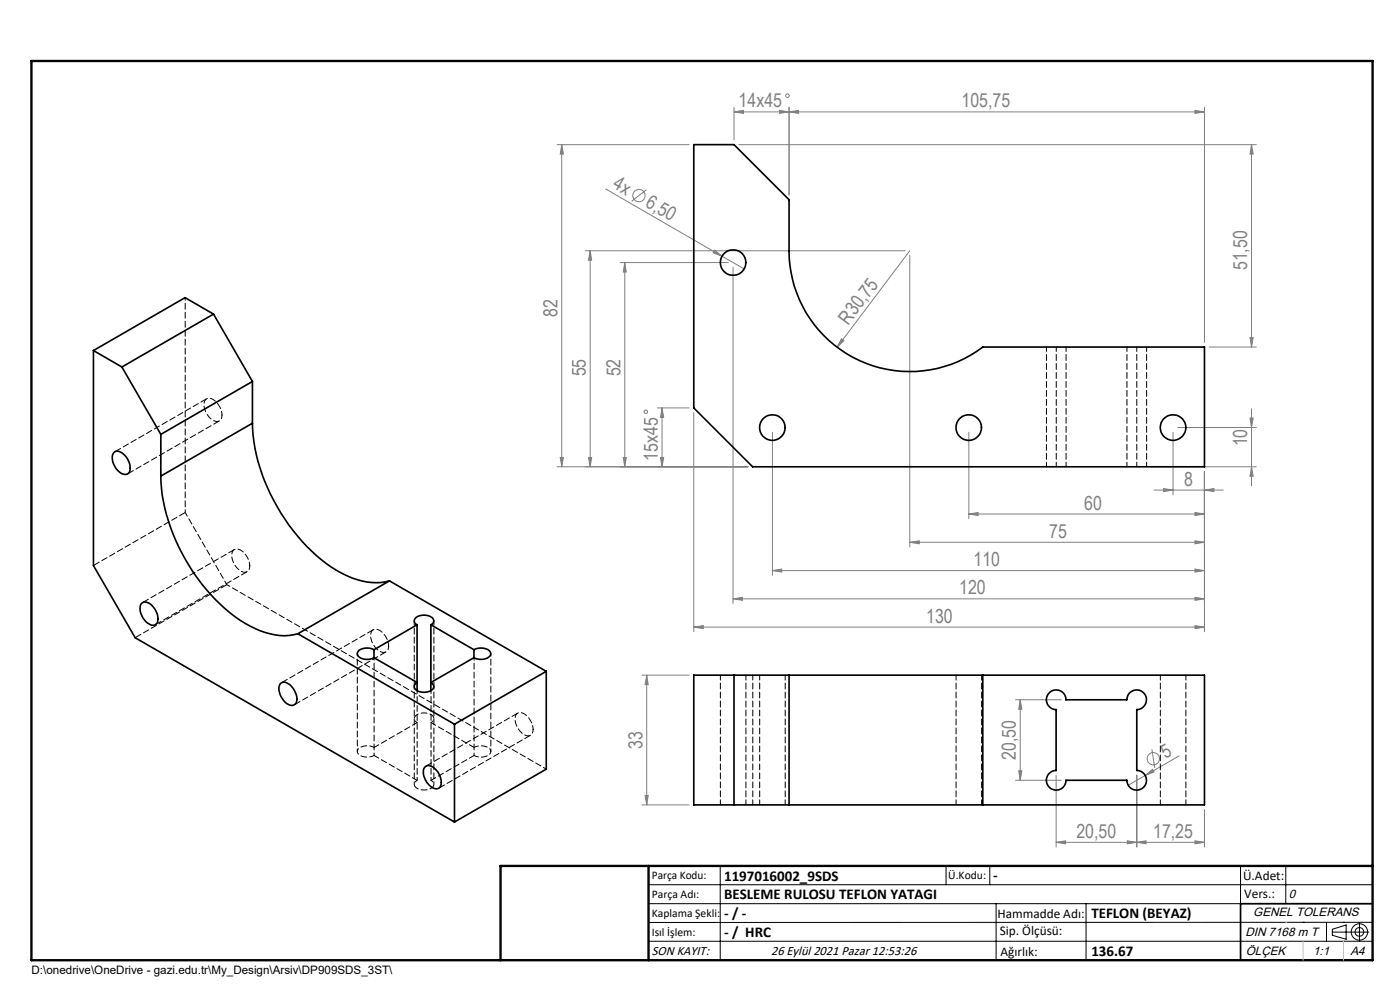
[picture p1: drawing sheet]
<svg xmlns="http://www.w3.org/2000/svg" width="297mm" height="210mm" viewBox="0 0 297 210" stroke-linecap="round" stroke-linejoin="round" font-family="sans-serif">
<g fill="none" stroke="#808080" stroke-width=".21">
<path d="M118.2 30.7h28M119.2 30.7l.3 2h-.6zM119.2 30.7v68.3M155.7 23.7l2-.3v.7zM155.7 22.7v7M155.7 23.7h99.8M156.7 30.7h109.8M165.4 23.4l2 .3-2 .4zM167.4 22.7v18.7M167.4 23.7l2-.3v.7zM253.5 23.4l2 .3-2 .4zM255.5 22.7v49.9"/>
<path d="M265.5 30.7l.4 2h-.7zM265.5 30.7v42.9M124.2 53.2h67.8M125.2 53.2v45.8M125.2 53.2l.3 2h-.7zM128.5 40.1l24.7 14.3M131.6 55.7h22.9M132.5 55.7v43.3M132.5 55.7l.4 2h-.7zM137.1 40.2l-3.1 2.5M151.6 53l1.6 1.4-1.9-.8zM153.2 54.4l4.7 2.6"/>
<path d="M155.5 56.7v71.3M193 53.2l-15.4 20.5M193 54.2v61.8M178.5 71.9l.5 .3-1.4 1.5zM256.5 73.6h10M265.2 71.6h.7l-.4 2zM118.2 99h40.5M118.9 97h.6l-.3 2zM124.8 97h.7l-.3 2zM132.2 97h.7l-.4 2zM139.5 86.5h6.7M140.1 97h.7l-.4 2z"/>
<path d="M140.4 86.5l.4 2h-.7zM140.4 86.5v12.5M147.2 87.5v46.5M163.9 91.7v30.3M205.5 91.7v18.3M244.2 99h22.3M248.8 91.7v13.3M249.8 90.7h16.7M265.2 88.7h.7l-.4 2zM265.5 99l.4 2h-.7zM265.5 86.7v16.3M193 115l2-.3v.6z"/>
<path d="M193 115h62.5M205.5 109l2-.3v.7zM205.5 109h50M244.9 104h14.6M246.8 103.6l2 .4-2 .3zM253.5 108.7l2 .3-2 .4zM253.5 114.7l2 .3-2 .3zM255.5 104l2-.4v.7zM255.5 100v34M147.2 133l2-.3v.6zM147.2 133h108.3M155.5 127l2-.3v.6z"/>
<path d="M155.5 127h100M163.9 121l1.9-.3v.6zM163.9 121h91.6M253.5 126.7l2 .3-2 .3zM253.5 120.7l2 .3-2 .3zM253.5 132.7l2 .3-2 .3zM136.2 143.2h10M137.2 143.2l.3 2h-.7zM137.2 143.2v27.5M215.4 148.4h9.7M216.4 148.4v17.1M216.4 148.4l.4 2.1h-.7z"/>
<path d="M244.4 159l.6 3.9M136.2 170.7h10M136.8 168.7h.7l-.3 2zM215.4 165.5h9.7M216.1 163.5h.7l-.4 2zM224 178.7l2.1-.3v.6zM224 178.7h31.5M224 164.4v15.3M239.1 178.4l2.1 .3-2.1 .3zM241.2 178.7l1.9-.3v.6zM241.2 164.4v15.3M243 164.5l1.5-1.3 .3 .6z"/>
<path d="M243 164.5l-3.7 2.1M250.1 160.4l-7.1 4.1M253.5 178.4l2 .3-2 .3zM255.5 171.7v8"/>
<circle cx="167" cy="20.3" r=".38"/>
<circle cx="135.6" cy="41.5" r="1.3"/>
<circle cx="137" cy="87.3" r=".38"/>
<circle cx="244.7" cy="160.9" r="1.3"/>
</g>
<g fill="none" stroke="#000" stroke-width=".21">
<path d="M137.6 187.7h153.6M137.6 191.7h153.6M137.6 199.7h153.6M152.8 183.7v20M200.7 183.7v4M210 183.7v4M211.3 191.7v12M230.4 191.7v12M263.2 183.7v20M272.8 183.7v8M276.4 195.6h.1M281.4 195.6v4.1"/>
<path d="M282.6 197.7h7.8M282.6 197.1l3-.9v3l-3-.8zM285 195.6h.1M288.4 195.8v3.8M291.2 195.6l-153.6 .1"/>
<circle cx="288.4" cy="197.7" r="1.74"/>
<circle cx="288.4" cy="197.7" r=".93"/>
</g>
<path d="M106.2 203.7h185" fill="none" stroke="#000" stroke-width=".25"/>
<path d="M291.2 191.7h-28v12" fill="none" stroke="#000" stroke-width=".35"/>
<path d="M6.7 12.9h284.5v190.8h-284.5zM137.6 183.7v20M291.2 183.7h-185v20" fill="none" stroke="#000" stroke-width=".5"/>
<path d="M272.8 195.6h.1M276.4 199.7v4M285 199.7v4" fill="none" stroke="#c0c0c0" stroke-width=".21"/>
<g fill="#808080">
<path d="M151.6 53l1.6 1.4-1.9-.8z"/>
<path d="M243 164.5l1.5-1.3 .3 .6z"/>
<path d="M178.5 71.9l.5 .3-1.4 1.5z"/>
<path d="M253.5 126.7l2 .3-2 .3zM155.5 127l2-.3v.6zM165.4 23.4l2 .3-2 .4zM155.7 23.7l2-.3v.7zM253.5 178.4l2 .3-2 .3zM241.2 178.7l1.9-.3v.6zM239.1 178.4l2.1 .3-2.1 .3zM224 178.7l2.1-.3v.6z"/>
<path d="M163.9 121l1.9-.3v.6zM253.5 120.7l2 .3-2 .3zM205.5 109l2-.3v.7zM253.5 108.7l2 .3-2 .4zM246.8 103.6l2 .4-2 .3zM255.5 104l2-.4v.7zM167.4 23.7l2-.3v.7zM253.5 23.4l2 .3-2 .4zM193 115l2-.3v.6zM253.5 114.7l2 .3-2 .3zM147.2 133l2-.3v.6zM253.5 132.7l2 .3-2 .3z"/>
<path d="M136.8 168.7h.7l-.3 2zM137.2 143.2l.3 2h-.7z"/>
<path d="M118.9 97h.6l-.3 2zM119.2 30.7l.3 2h-.6zM140.1 97h.7l-.4 2zM140.4 86.5l.4 2h-.7z"/>
<path d="M132.5 55.7l.4 2h-.7zM132.2 97h.7l-.4 2zM265.5 30.7l.4 2h-.7zM265.2 71.6h.7l-.4 2zM125.2 53.2l.3 2h-.7zM124.8 97h.7l-.3 2zM265.2 88.7h.7l-.4 2zM265.5 99l.4 2h-.7zM216.4 148.4l.4 2.1h-.7zM216.1 163.5h.7l-.4 2z"/>
</g>
<g fill="none" stroke="#000" stroke-width=".35">
<path d="M147.2 30.7h8.5l11.7 11.7v10.8a25.6 25.6 0 0 0 14.2 22.9 25.6 25.6 0 0 0 26.9-2.5h47v25.4h-95.8l-12.5-12.5zM19.8 74.4v45.6l8.9 15.3 67.7 39.1M19.8 74.4l6.1 3.4M25.9 77.8l8.2 14.3M45.3 66.6l-19.4 11.2M45.3 66.6l8.3 14.3M45.3 66.6l-6-3.5-19.5 11.3M24.1 96.1a1.37 1.37 0 0 1 2.1 .3 3.4 3.4 0 0 1 1.1 3.9 1.66 1.66 0 0 1-2.4-.6 3.3 3.3 0 0 1-.8-3.6zM34.1 92.1v8.9M53.6 89.8a39.9 39.9 0 0 0 10.5 25.1 25.9 25.9 0 0 0 12.7 8.4l1.1 .2a11.3 11.3 0 0 0 4.7-.3M53.6 89.8l-19.5 11.2M53.6 80.9l-19.5 11.2"/>
<path d="M53.6 80.9v8.9M34.1 101a39.7 39.7 0 0 0 9.6 24 27.4 27.4 0 0 0 13.7 9.5 10.5 10.5 0 0 0 5.8-.1M30 128a1.64 1.64 0 0 1 2.5 .7 3.2 3.2 0 0 1 .7 3.6 1.43 1.43 0 0 1-2.1-.3 3.4 3.4 0 0 1-1.1-4zM63.2 134.4l33.2 19.2M79.3 137.8a2.69 2.69 0 0 0-3.5 .6 1.51 1.51 0 0 0 1.9 1.5l.9-.1 .7-.3M79.3 139.5l9.2 5.3a.96 .96 0 0 0-.6 1 .96 .96 0 0 0 .8 .8 2.83 2.83 0 0 0 3.2-.6 .88 .88 0 0 0-.5-1.2l9.1-5.3M79.3 137.8v1.7M82.6 123.2l-19.4 11.2M82.6 123.2l33.3 19.2M88.5 132.5a.93 .93 0 0 1-.6-1 .93 .93 0 0 1 .8-.8 2.83 2.83 0 0 1 3.2 .7 .84 .84 0 0 1-.5 1.1M88.5 132.5l-9.2 5.3M88.5 132.5v14"/>
<path d="M91.4 132.5l9.1 5.3M91.4 132.5v14M100.5 137.8a2.72 2.72 0 0 1 3.6 .6 1.57 1.57 0 0 1-1.9 1.5l-.9-.1-.8-.3M100.5 137.8v1.7M59.4 145.1a1.43 1.43 0 0 1 2.2 .2 3.4 3.4 0 0 1 1.1 4 1.64 1.64 0 0 1-2.5-.6 3.4 3.4 0 0 1-.8-3.6zM96.4 153.6v20.8M115.9 142.4v20.8l-19.5 11.2M115.9 142.4l-19.5 11.2M155.7 143.2v27.5M167.4 143.2h41.1M167.4 143.2h-20.2v27.5h20.2M167.4 143.2v27.5"/>
<path d="M208.5 143.2h47v27.5h-47M208.5 143.2v27.5M222.6 147a2.06 2.06 0 0 1 2.3-.5 2.06 2.06 0 0 1 1.2 1.9h12.9a2.09 2.09 0 0 1 2.1-2.1 2.09 2.09 0 0 1 2.1 2.1 2.09 2.09 0 0 1-2 2.1v12.9a2.09 2.09 0 0 1 2 2.1 2.09 2.09 0 0 1-2.1 2.1 2.09 2.09 0 0 1-2.1-2.1h-12.9a2.08 2.08 0 0 1-2 2.1 2.08 2.08 0 0 1-2.1-2.1 2.08 2.08 0 0 1 2-2.1v-12.9a2.07 2.07 0 0 1-1.9-1.3 2.07 2.07 0 0 1 .5-2.2zM90.3 162.6a2.13 2.13 0 0 1 2.6 1.2 2.84 2.84 0 0 1 .2 3.4 2.13 2.13 0 0 1-2.5-1.2 2.71 2.71 0 0 1-.3-3.4zM167.4 170.7h41.1"/>
<circle cx="155.5" cy="55.7" r="2.71"/>
<circle cx="163.8" cy="90.7" r="2.71"/>
<circle cx="205.5" cy="90.7" r="2.71"/>
<circle cx="248.9" cy="90.7" r="2.71"/>
</g>
<path d="M222 73.6v25.4M224.1 73.6v25.4M239.1 73.6v25.4M226.2 99v-25.4M241.2 99v-25.4M243.2 99v-25.4M87.9 131.7v13.9M79.4 158.6a2.76 2.76 0 0 0-3.5 .5 1.27 1.27 0 0 0 1.4 1.5l1.3-.1 .8-.2M92 145.6v-13.9M100.6 160.3a2.76 2.76 0 0 0 3.5-.6 1.27 1.27 0 0 0-1.5-1.5l-1.3 .1-.7 .3" fill="none" stroke="#000" stroke-width=".21" stroke-dasharray="1.3 .6" stroke-dashoffset=".3"/>
<path d="M152.8 143.2v27.5M161.2 143.2v27.5M202.8 143.2v27.5M246.2 143.2v27.5M158.2 170.7v-27.5M159.7 170.7v-27.5M166.6 170.7v-27.5M208.2 170.7v-27.5M251.6 170.7v-27.5" fill="none" stroke="#000" stroke-width=".21" stroke-dasharray="1.3 .6" stroke-dashoffset=".2"/>
<path d="M48.1 124l67.8 39.1M88.5 146.5v19M91.4 165.5v-19" fill="none" stroke="#000" stroke-width=".21" stroke-dasharray="1.3 .6" stroke-dashoffset=".6"/>
<path d="M39.3 63.1v45.6M75.8 138.6v20.8M100.6 139.5v20.8M87.9 145.6v20.8M91.4 153.3a.94 .94 0 0 0 .6-1 .94 .94 0 0 0-.8-.8 2.51 2.51 0 0 0-3.3 .8 .99 .99 0 0 0 .6 1M104.1 159.4v-20.8M79.4 160.3v-20.8M88.5 165.5a.94 .94 0 0 0-.6 1 .94 .94 0 0 0 .8 .8 2.51 2.51 0 0 0 3.3-.8 .99 .99 0 0 0-.6-1M92 166.4v-20.8" fill="none" stroke="#000" stroke-width=".21" stroke-dasharray="1.3 .6" stroke-dashoffset=".7"/>
<path d="M47.1 88a3.8 3.8 0 0 0-2.8-3.5 1.47 1.47 0 0 0-.9 2.2 3.2 3.2 0 0 0 2.9 2.7 1.2 1.2 0 0 0 .8-1.4M53 120a3.8 3.8 0 0 0-2.8-3.6 1.47 1.47 0 0 0-.9 2.3 3.2 3.2 0 0 0 2.9 2.7 1.2 1.2 0 0 0 .8-1.4M82.5 137a3.8 3.8 0 0 0-2.8-3.5 1.47 1.47 0 0 0-.9 2.2 3.2 3.2 0 0 0 2.9 2.7 1.2 1.2 0 0 0 .8-1.4M113.1 154.7a3.8 3.8 0 0 0-2.8-3.6 1.47 1.47 0 0 0-.9 2.3 3.2 3.2 0 0 0 2.9 2.6 1.2 1.2 0 0 0 .8-1.3" fill="none" stroke="#000" stroke-width=".21" stroke-dasharray="1.3 .6" stroke-dashoffset=".5"/>
<path d="M88.5 153.3l-9.1 5.3M100.6 158.6l-9.2-5.3M79.4 160.3l9.1 5.2M91.4 165.5l9.2-5.2" fill="none" stroke="#000" stroke-width=".21" stroke-dasharray="1.3 .6" stroke-dashoffset=".1"/>
<path d="M43.8 84.6l-19.4 11.2M19.8 119.9l19.5-11.2M27.1 100.5l19.4-11.2M49.7 116.6l-19.4 11.2M28.7 135.2l19.4-11.2M33 132.5l19.4-11.2M79.2 133.6l-19.5 11.2M62.4 149.5l19.5-11.2M109.8 151.3l-19.4 11.2M93.1 167.2l19.4-11.2" fill="none" stroke="#000" stroke-width=".21" stroke-dasharray="1.3 .6" stroke-dashoffset="-.1"/>
<path d="M39.3 108.7l8.8 15.3" fill="none" stroke="#000" stroke-width=".21" stroke-dasharray="1.3 .6" stroke-dashoffset=".4"/>
<g font-size="4.1" fill="#808080">
<text x="156.7" y="22.8">14x45</text>
<text x="204" y="22.8">105,75</text>
<text x="129.8" y="39.8" transform="rotate(30 129.8 39.8)">4x</text>
<text x="136.7" y="43.8" transform="rotate(30 136.7 43.8)">6,50</text>
<text x="264.6" y="57.3" transform="rotate(-90 264.6 57.3)">51,50</text>
<text x="118.3" y="67.3" transform="rotate(-90 118.3 67.3)">82</text>
<text x="179.9" y="69.1" transform="rotate(-53 179.9 69.1)">R30,75</text>
<text x="124.3" y="79.9" transform="rotate(-90 124.3 79.9)">55</text>
<text x="131.6" y="79.9" transform="rotate(-90 131.6 79.9)">52</text>
<text x="264.6" y="94.7" transform="rotate(-90 264.6 94.7)">10</text>
<text x="139.5" y="97.7" transform="rotate(-90 139.5 97.7)">15x45</text>
<text x="251.2" y="103">8</text>
<text x="230" y="108.1">60</text>
<text x="222.6" y="114.1">75</text>
<text x="206.5" y="120.1">110</text>
<text x="203.5" y="126.1">120</text>
<text x="196.5" y="132.1">130</text>
<text x="136.3" y="158.8" transform="rotate(-90 136.3 158.8)">33</text>
<text x="215.5" y="161.2" transform="rotate(-90 215.5 161.2)">20,50</text>
<text x="247.3" y="161.1" transform="rotate(-30 247.3 161.1)">5</text>
<text x="228.3" y="177.7">20,50</text>
<text x="244.6" y="177.7">17,25</text>
</g>
<g font-size="3.2">
<text x="153.6" y="186.8">1197016002_9SDS</text>
<text x="153.6" y="190.8">BESLEME RULOSU TEFLON YATAGI</text>
<text x="210.7" y="186.6">-</text>
<text x="153.6" y="194.8">- / -</text>
<text x="231.5" y="194.8">TEFLON (BEYAZ)</text>
<text x="153.6" y="198.8">- / HRC</text>
<text x="231.5" y="202.8">136.67</text>
</g>
<g font-size="2.8">
<text x="263.7" y="186.7">Ü.Adet:</text>
<text x="263.9" y="190.5">Vers.:</text>
<text x="211.6" y="194.8">Hammadde Adı:</text>
<text x="138.3" y="202.6">SON KAYIT:</text>
<text x="163.6" y="202.6">26 Eylül 2021 Pazar 12:53:26</text>
<text x="212.1" y="198.4">Sip. Ölçüsü:</text>
<text x="212.2" y="202.7">Ağırlık:</text>
</g>
<g font-size="2.6">
<text x="273.4" y="190.4">0</text>
<text x="265.9" y="194.4">GENEL TOLERANS</text>
<text x="264.2" y="198.5">DIN 7168 m T</text>
<text x="264.3" y="202.6">ÖLÇEK</text>
<text x="278.5" y="202.6">1:1</text>
<text x="286.5" y="202.6">A4</text>
</g>
<g font-size="2.5">
<text x="138.3" y="186.4">Parça Kodu:</text>
<text x="138.3" y="190.5">Parça Adı:</text>
<text x="201.2" y="186.5">Ü.Kodu:</text>
<text x="138.3" y="194.5">Kaplama Şekli:</text>
<text x="138.3" y="198.6">Isıl İşlem:</text>
<text x="6.7" y="206.7">D:\onedrive\OneDrive - gazi.edu.tr\My_Design\Arsiv\DP909SDS_3ST\</text>
</g>
</svg>
